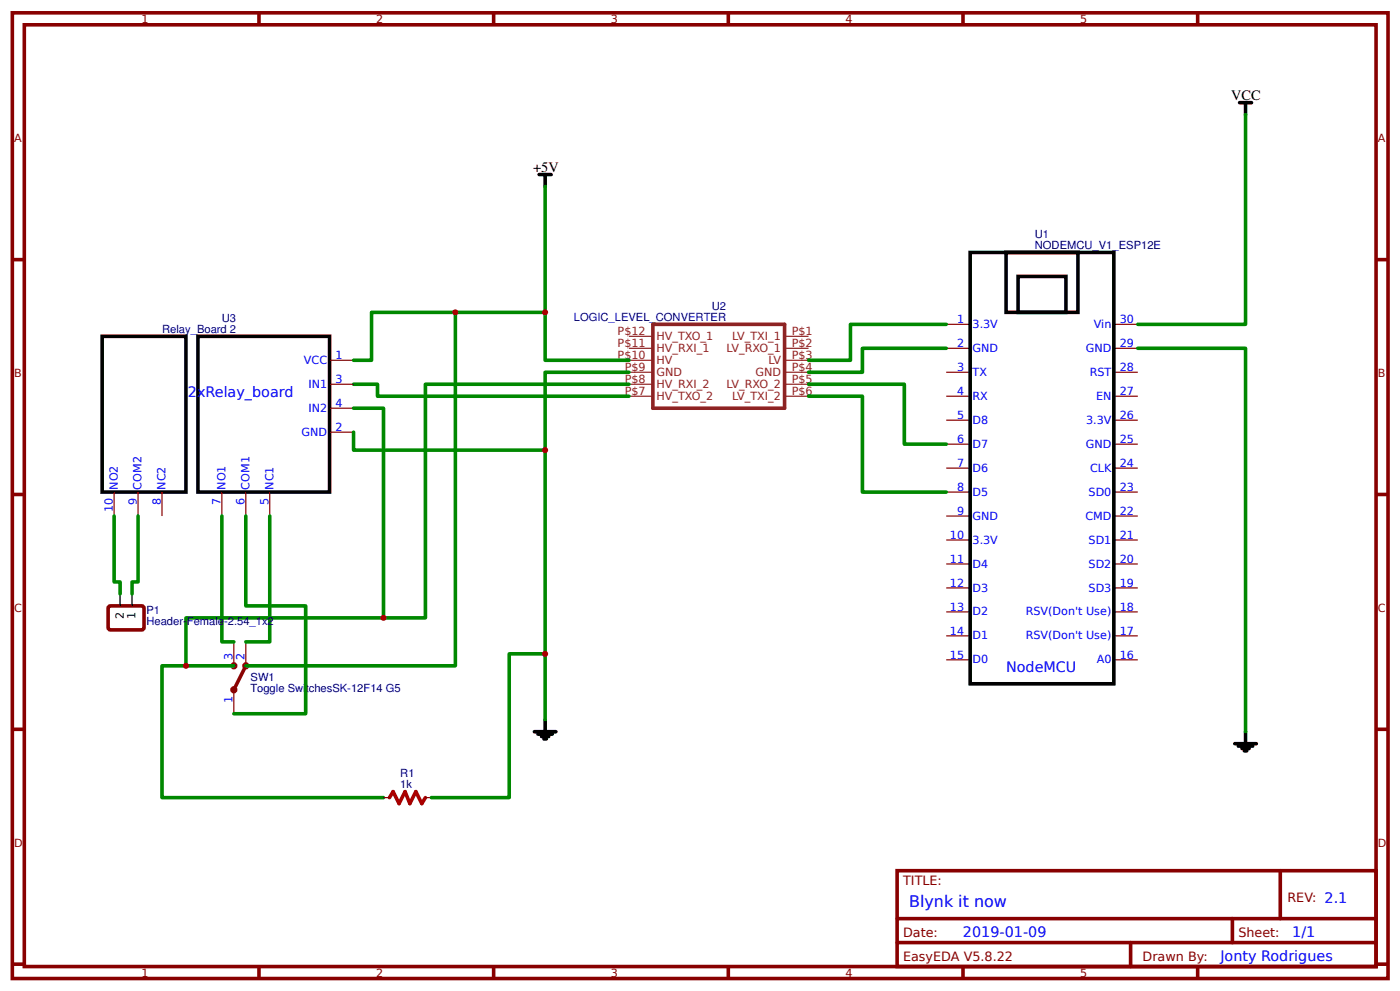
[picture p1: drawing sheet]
<svg xmlns="http://www.w3.org/2000/svg" width="309mm" height="219mm" viewBox="0 0 309 219" stroke-linecap="round" stroke-linejoin="round" font-family="sans-serif">
<g fill="none" stroke="#800" stroke-width=".79" stroke-linecap="butt">
<path d="M2.7 2.8h304v213.3h-304zM5.4 5.5h298.7v207.9h-298.7zM57.2 2.8v2.7M109.1 2.8v2.7M160.9 2.8v2.7M212.8 2.8v2.7M264.7 2.8v2.7M2.7 57.3h2.7M304.1 57.3h2.6M2.7 109.2h2.7M304.1 109.2h2.6M24.2 133.9h7.4l.2 .4v4.5l-.5 .3-7.1-.1-.3-.4v-4.3z"/>
<path d="M2.7 161.1h2.7M304.1 161.1h2.6M198.3 192.3h105.8v21.1h-105.8zM2.7 212.9h2.7M57.2 213.4v2.7M109.1 213.4v2.7M160.9 213.4v2.7M212.8 213.4v2.7M264.7 213.4v2.7M304.1 212.9h2.6"/>
</g>
<path d="M282.9 192.3v10.6M198.3 202.9h105.8M198.3 208.1h105.8M249.8 208.1v5.3M272.3 202.9v5.2" fill="none" stroke="#800" stroke-width=".79"/>
<g fill="none" stroke="#800" stroke-width=".26">
<path d="M72.8 79.6h5.3M209.1 71.6h5.3M209.1 76.9h5.3M246.1 71.6h5.3M246.1 76.9h5.3M72.8 95.4h5.3M72.8 84.9h5.3M72.8 90.1h5.3M209.1 82.2h5.3M209.1 87.5h5.3M209.1 92.8h5.3M209.1 98.1h5.3"/>
<path d="M246.1 82.2h5.3M246.1 87.5h5.3M246.1 92.8h5.3M246.1 98.1h5.3M25.2 108.7v5.3M30.5 108.7v5.3M35.8 108.7v5.3M49 108.7v5.3M54.3 108.7v5.3M59.6 108.7v5.3M209.1 103.4h5.3M209.1 108.7h5.3"/>
<path d="M209.1 114h5.3M209.1 119.2h5.3M246.1 103.4h5.3M246.1 108.7h5.3M246.1 114h5.3M246.1 119.2h5.3M209.1 124.5h5.3M209.1 129.8h5.3M209.1 135.1h5.3M246.1 124.5h5.3M246.1 129.8h5.3M246.1 135.1h5.3"/>
<path d="M51.7 141.7v5.3M51.7 152.3v5.3M54.3 141.7v5.3M209.1 140.4h5.3M209.1 145.7h5.3M246.1 140.4h5.3M246.1 145.7h5.3M84.7 176.1h1.4M94 176.1h1.3"/>
</g>
<path d="M214.4 55.7h31.7v95.3h-31.7zM222.3 55.7h15.9v13.3h-15.9zM22.6 74.3h18.5v34.4h-18.5zM43.7 74.3h29.1v34.4h-29.1zM225 61h10.6v8h-10.6z" fill="none" stroke="#000" stroke-width=".79" stroke-linecap="butt"/>
<path d="M139 74.3h5.3M139 76.9h5.3M139 79.6h5.3M173.4 74.3h5.3M173.4 76.9h5.3M173.4 79.6h5.3M139 82.2h5.3M139 84.9h5.3M139 87.5h5.3M173.4 82.2h5.3M173.4 84.9h5.3M173.4 87.5h5.3" fill="none" stroke="#8d2323" stroke-width=".26"/>
<path d="M144.3 71.6h29.1v18.5h-29.1z" fill="none" stroke="#8d2323" stroke-width=".79"/>
<g fill="none" stroke="#080" stroke-width=".79">
<path d="M275.2 25.3v46.3h-23.8M120.5 41.2v38.4h18.5M100.6 69v78h-46.3M120.5 69h-38.4v10.6h-4M209.1 71.6h-21.2v8h-9.2M209.1 76.9h-18.5v5.3h-11.9M251.4 76.9h23.8v84.7M78.1 84.9h5.3v2.6h55.6M78.1 95.4v4h42.4M78.1 90.1h6.6v46.3M139 82.2h-18.5v76.7M139 84.9h-45v51.5h-52.9v10.6"/>
<path d="M178.7 87.5h11.9v21.2h18.5M178.7 84.9h21.1v13.2h9.3M25.2 114v14.5h1.3v2.7M30.5 114v14.5h-1.3v2.7M49 114v27.7h2.7M54.3 114v19.8h13.2v23.8h-15.8M59.6 114v27.7h-5.3M51.7 147h-15.9v29.1h48.9M120.5 144.4h-8v31.7h-17.2"/>
</g>
<g fill="none" stroke="#000" stroke-width=".79">
<path d="M119.1 38.5h2.7M120.5 38.5v2.7M273.9 22.7h2.7M275.2 22.7v2.6M120.5 158.9v2.7M118.1 161.6h4.7M118.9 162.1h3.2M119.7 162.6h1.6M120.2 163.2h.5M272.9 164.2h4.7M273.7 164.8h3.1M274.5 165.3h1.5"/>
<path d="M275 165.8h.5M275.2 161.6v2.6"/>
</g>
<g fill="none" stroke="#900" stroke-width=".79" stroke-linecap="butt">
<circle cx="51.7" cy="147" r=".4"/>
<circle cx="51.7" cy="152.3" r=".4"/>
<circle cx="54.3" cy="147" r=".4"/>
</g>
<path d="M54.3 147l-2.6 5.3" fill="none" stroke="#900" stroke-width=".79"/>
<path d="M86.1 176.1l.8-1.3 1.3 2.7 1.3-2.7 1.1 2.7 1.3-2.7 1.3 2.7 .8-1.4" fill="none" stroke="#a00000" stroke-width=".79"/>
<path d="M26.5 131.2v2.6M29.2 131.2v2.6" fill="none" stroke="#000" stroke-width=".26"/>
<g fill="#c00">
<circle cx="41.1" cy="147" r=".66"/>
<circle cx="100.6" cy="69" r=".66"/>
<circle cx="120.5" cy="99.4" r=".66"/>
<circle cx="120.5" cy="69" r=".66"/>
<circle cx="120.5" cy="144.4" r=".66"/>
<circle cx="84.7" cy="136.4" r=".66"/>
</g>
<text font-size="3.5" fill="#00f" x="200.9" y="200.2">Blynk it now</text>
<g font-size="3.2">
<text x="272.1" y="22.1">VCC</text>
<text x="117.8" y="38">+5V</text>
</g>
<g font-size="3.2" fill="#00f">
<text x="41.5" y="87.6">2xRelay_board</text>
<text x="222.3" y="148.4">NodeMCU</text>
<text x="212.8" y="206.8">2019-01-09</text>
<text x="285.6" y="206.8">1/1</text>
<text x="269.7" y="212.1">Jonty Rodrigues</text>
</g>
<g font-size="2.8" fill="#800">
<text x="199.6" y="195.4">TITLE:</text>
<text x="284.5" y="199.2">REV: 2.1</text>
<text x="199.6" y="206.8">Date:</text>
<text x="273.7" y="206.8">Sheet:</text>
<text x="199.6" y="212.1">EasyEDA V5.8.22</text>
<text x="252.5" y="212.1">Drawn By:</text>
</g>
<g font-size="2.5" fill="#800">
<text x="31.3" y="5.1">1</text>
<text x="83.2" y="5.1">2</text>
<text x="135" y="5.1">3</text>
<text x="186.9" y="5.1">4</text>
<text x="238.7" y="5.1">5</text>
<text x="3.1" y="31.4">A</text>
<text x="304.5" y="31.4">A</text>
<text x="3.1" y="83.3">B</text>
<text x="304.5" y="83.3">B</text>
<text x="3.1" y="135.1">C</text>
<text x="304.5" y="135.1">C</text>
<text x="3.1" y="187">D</text>
<text x="304.5" y="187">D</text>
<text x="31.3" y="215.7">1</text>
<text x="83.2" y="215.7">2</text>
<text x="135" y="215.7">3</text>
<text x="186.9" y="215.7">4</text>
<text x="238.7" y="215.7">5</text>
</g>
<g font-size="2.5" fill="#000080">
<text x="228.7" y="52.6">U1</text>
<text x="228.7" y="55">NODEMCU_V1_ESP12E</text>
<text x="49" y="71.1">U3</text>
<text x="126.8" y="70.8">LOGIC_LEVEL_CONVERTER</text>
<text x="157.3" y="68.5">U2</text>
<text x="35.8" y="73.5">Relay_Board 2</text>
<text x="32.4" y="135.7">P1</text>
<text x="32.4" y="138">Header-Female-2.54_1x2</text>
<text x="55.3" y="152.8">Toggle SwitchesSK-12F14 G5</text>
<text x="55.4" y="150.5">SW1</text>
<text x="88.5" y="171.6">R1</text>
<text x="88.5" y="174">1k</text>
</g>
<g font-size="2.5" fill="#00f">
<text x="211.5" y="71.4">1</text>
<text x="247.5" y="71.4">30</text>
<text x="211.5" y="76.6">2</text>
<text x="214.9" y="72.4">3.3V</text>
<text x="214.9" y="77.7">GND</text>
<text x="240" y="77.7">GND</text>
<text x="241.7" y="72.4">Vin</text>
<text x="247.5" y="76.6">29</text>
<text x="67.2" y="80.4">VCC</text>
<text x="74.2" y="79.3">1</text>
<text x="211.5" y="81.9">3</text>
<text x="214.9" y="83">TX</text>
<text x="240.8" y="83">RST</text>
<text x="247.5" y="81.9">28</text>
<text x="68.2" y="85.6">IN1</text>
<text x="74.2" y="84.6">3</text>
<text x="74.2" y="89.9">4</text>
<text x="211.5" y="87.2">4</text>
<text x="214.9" y="88.3">RX</text>
<text x="242.2" y="88.3">EN</text>
<text x="247.5" y="87.2">27</text>
<text x="68.2" y="90.9">IN2</text>
<text x="74.2" y="95.2">2</text>
<text x="211.5" y="92.5">5</text>
<text x="214.9" y="93.6">D8</text>
<text x="240" y="93.6">3.3V</text>
<text x="247.5" y="92.5">26</text>
<text x="66.6" y="96.2">GND</text>
<text x="211.5" y="97.8">6</text>
<text x="214.9" y="98.9">D7</text>
<text x="240" y="98.9">GND</text>
<text x="247.5" y="97.8">25</text>
<text x="211.5" y="103.1">7</text>
<text x="214.9" y="104.2">D6</text>
<text x="240.9" y="104.2">CLK</text>
<text x="247.5" y="103.1">24</text>
<text x="25" y="113.1" transform="rotate(-90 25 113.1)">10</text>
<text x="26" y="108.1" transform="rotate(-90 26 108.1)">NO2</text>
<text x="30.2" y="111.6" transform="rotate(-90 30.2 111.6)">9</text>
<text x="31.3" y="108.1" transform="rotate(-90 31.3 108.1)">COM2</text>
<text x="35.5" y="111.6" transform="rotate(-90 35.5 111.6)">8</text>
<text x="36.6" y="108.1" transform="rotate(-90 36.6 108.1)">NC2</text>
<text x="48.8" y="111.6" transform="rotate(-90 48.8 111.6)">7</text>
<text x="49.8" y="108.1" transform="rotate(-90 49.8 108.1)">NO1</text>
<text x="54.1" y="111.6" transform="rotate(-90 54.1 111.6)">6</text>
<text x="55.1" y="108.1" transform="rotate(-90 55.1 108.1)">COM1</text>
<text x="59.3" y="111.6" transform="rotate(-90 59.3 111.6)">5</text>
<text x="60.4" y="108.1" transform="rotate(-90 60.4 108.1)">NC1</text>
<text x="211.5" y="108.4">8</text>
<text x="211.5" y="113.7">9</text>
<text x="214.9" y="109.5">D5</text>
<text x="240.6" y="109.5">SD0</text>
<text x="247.5" y="113.7">22</text>
<text x="247.5" y="108.4">23</text>
<text x="209.9" y="119">10</text>
<text x="214.9" y="114.7">GND</text>
<text x="239.9" y="114.7">CMD</text>
<text x="247.5" y="119">21</text>
<text x="209.9" y="124.3">11</text>
<text x="214.9" y="120">3.3V</text>
<text x="214.9" y="125.3">D4</text>
<text x="240.6" y="125.3">SD2</text>
<text x="240.6" y="120">SD1</text>
<text x="247.5" y="124.3">20</text>
<text x="209.9" y="129.6">12</text>
<text x="214.9" y="130.6">D3</text>
<text x="240.6" y="130.6">SD3</text>
<text x="247.5" y="129.6">19</text>
<text x="209.9" y="134.9">13</text>
<text x="214.9" y="135.9">D2</text>
<text x="226.7" y="135.9">RSV(Don't Use)</text>
<text x="247.5" y="134.9">18</text>
<text x="209.9" y="140.1">14</text>
<text x="214.9" y="141.2">D1</text>
<text x="226.7" y="141.2">RSV(Don't Use)</text>
<text x="247.5" y="140.1">17</text>
<text x="51.4" y="145.7" transform="rotate(-90 51.4 145.7)">3</text>
<text x="54.1" y="145.7" transform="rotate(-90 54.1 145.7)">2</text>
<text x="209.9" y="145.4">15</text>
<text x="214.9" y="146.5">D0</text>
<text x="242.4" y="146.5">A0</text>
<text x="247.5" y="145.4">16</text>
<text x="51.4" y="155.2" transform="rotate(-90 51.4 155.2)">1</text>
</g>
<g font-size="2.5" fill="#8d2323">
<text x="136.5" y="74">P$12</text>
<text x="136.5" y="76.6">P$11</text>
<text x="145.1" y="75.1">HV_TXO_1</text>
<text x="145.1" y="77.7">HV_RXI_1</text>
<text x="160.6" y="77.7">LV_RXO_1</text>
<text x="161.8" y="75.1">LV_TXI_1</text>
<text x="175" y="74">P$1</text>
<text x="175" y="76.6">P$2</text>
<text x="136.5" y="79.3">P$10</text>
<text x="138.1" y="81.9">P$9</text>
<text x="145.1" y="80.4">HV</text>
<text x="145.1" y="83">GND</text>
<text x="166.9" y="83">GND</text>
<text x="169.8" y="80.4">LV</text>
<text x="175" y="79.3">P$3</text>
<text x="175" y="81.9">P$4</text>
<text x="138.1" y="84.6">P$8</text>
<text x="138.1" y="87.2">P$7</text>
<text x="145.1" y="85.6">HV_RXI_2</text>
<text x="145.1" y="88.3">HV_TXO_2</text>
<text x="160.6" y="85.6">LV_RXO_2</text>
<text x="161.8" y="88.3">LV_TXI_2</text>
<text x="175" y="84.6">P$5</text>
<text x="175" y="87.2">P$6</text>
</g>
<g font-size="2.5">
<text x="27.3" y="136.7" transform="rotate(-90 27.3 136.7)">2</text>
<text x="30" y="136.7" transform="rotate(-90 30 136.7)">1</text>
</g>
</svg>
